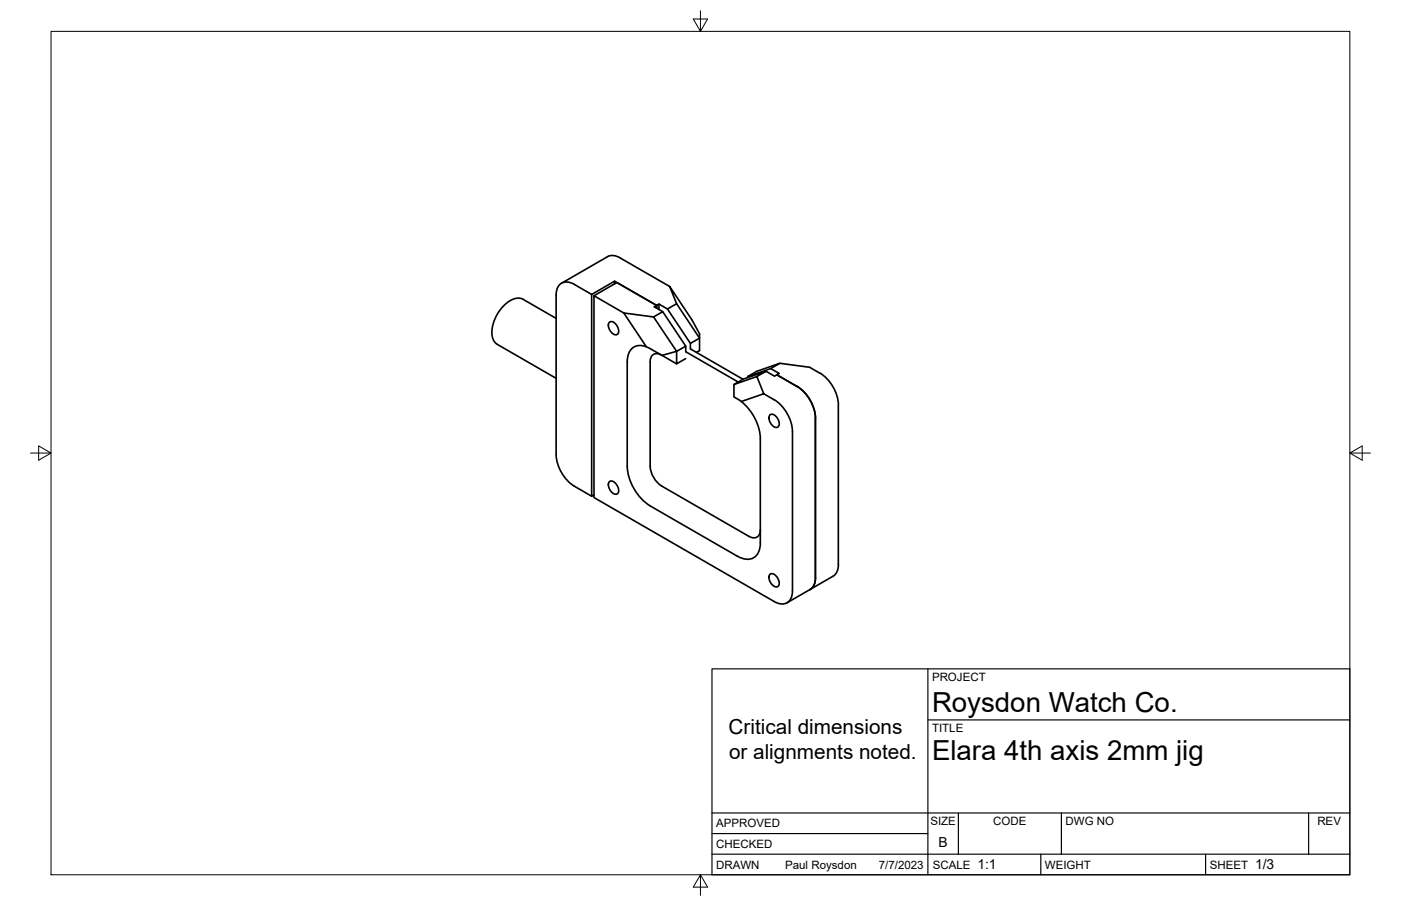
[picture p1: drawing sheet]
<svg xmlns="http://www.w3.org/2000/svg" width="432mm" height="279mm" viewBox="0 0 432 279" stroke-linecap="round" stroke-linejoin="round" font-family="sans-serif">
<!-- layer: Visible -->
<g fill="none" stroke="#000" stroke-width=".51">
<path d="M187.2 79.2l-14.1 8.2M187.2 79.2l1.6-.4 1.1 .2 1.3 .6M191.2 79.6l15.2 8.7M171.4 98.2l-10.1-5.9a5.3 5.3 0 0 0-6 1.9 11.2 11.2 0 0 0-3.4 10.4l.8 1.2 .6 .4 18.1 10.5M182.4 90.8v62.2l.7-.4M183.1 91.2l7-4.1 12.3 7.1v.8v-.8l-.7 .4 2.6 1.5M187.7 99.5a1.41 1.41 0 0 1 2.2 .6l.7 1.5a1.13 1.13 0 0 1-.4 1.6 1.13 1.13 0 0 1-1.5-.5l-.7-.8-.4-1.1zM189.4 86.7v.8M192.3 96.5l9.1 1.2 7.1 10.7-4.5 1.2M201.4 97.7l2.9-1.6 7 10.6-2.8 1.7v3.8l2.8-1.6M203.1 93.8v1.6M205.7 95.3l-2.6-1.5-.7 .4-13-7.5-7 4.1-5.3-3.1a3.4 3.4 0 0 0-4-.4 3.4 3.4 0 0 0-1.7 3.7v49.2a12.5 12.5 0 0 0 5.7 9.8l5.3 3"/>
<path d="M208.5 93.7l-2.8 1.6 7.1 10.6M199.2 106.9a4 4 0 0 0-5.8 3.5l-.1 33.4a15.7 15.7 0 0 0 7.1 12.2l26.9 15.5a4.2 4.2 0 0 0 6.7-1.9l.3-2.2v-32.1a15.9 15.9 0 0 0-5.8-11.5M199.2 106.9l-6.9-10.4-9.2-5.3v62.2l55.5 32.1a3.5 3.5 0 0 0 4 .4 3.5 3.5 0 0 0 1.6-3.7v-49.1a12.5 12.5 0 0 0-5.6-9.9M199.2 106.9l9.3 5.3M203.9 109.5a2.16 2.16 0 0 0-2.5-.2 2.16 2.16 0 0 0-1 2.3v32.1a7.8 7.8 0 0 0 3.5 6.2l26.9 15.5M211.3 106.7v1.8l16.2 9.3M214.7 108.7l.9-.6v-5.2l-2.3-4.1-6.9-10.5 2.1 5.4 7.1 10.6-2.8 1.6v1.7l16.2 9.4M226.2 118.6l7.1-2.5 2.1 5.3-6.9 2.4-2.3-1.4zM229 116.9l-2.8 1.7M233.3 116.1l2.8-1.6-7.1 2.4M236.1 114.5l2.6 1.5 .7-.4M239.4 115.6l.8-.4-2.7-1.5-7 2.4"/>
<path d="M239.4 115.6l6.3 3.6M240.3 112l-2.8 1.7M245.7 119.2a12.4 12.4 0 0 1 5.6 9.8v49.1l-.1 1.4-.4 1.2-1.1 1.1M252.7 115.1l-3.2-1.8-9.2-1.3-7 2.5-2.8 1.6v.3M252.7 115.1a12.5 12.5 0 0 1 5.7 9.8M235.4 121.4l3.2 1.9M237.2 128.1a1.41 1.41 0 0 1 2.2 .6l.7 1.5a1.13 1.13 0 0 1-.4 1.5 1.13 1.13 0 0 1-1.5-.4l-.7-.9-.5-1zM258.4 124.9v49.2M187.7 148.7a1.41 1.41 0 0 1 2.2 .6l.7 1.5a1.13 1.13 0 0 1-.4 1.5 1.13 1.13 0 0 1-1.5-.4l-.7-.9-.4-1zM234.4 163.3a2.16 2.16 0 0 1-1.1 2.3 2.16 2.16 0 0 1-2.5-.2M237.2 177.2a1.41 1.41 0 0 1 2.2 .6l.7 1.6a1.13 1.13 0 0 1-.4 1.5 1.13 1.13 0 0 1-1.5-.4l-.7-.9-.5-1zM256.7 177.7l-14.1 8.2"/>
<path d="M258.4 174.1l-.1 1.3-.5 1.2-1.1 1.1"/>
</g>
<!-- layer: Border -->
<path d="M15.7 9.7h400.3v260.1h-400.3zM215.9 3.3v6.4l-2.2-3.8h4.4l-2.2 3.8M9.4 139.7h6.3l-3.8-2.2v4.4l3.8-2.2M416 139.7l3.8 2.2v-4.4l-3.8 2.2h6.4M215.9 269.8l2.2 3.8h-4.4l2.2-3.8v6.3" fill="none" stroke="#000" stroke-width=".31"/>
<!-- layer: Titleblock -->
<path d="M219.4 206.3h196.6v63.5h-196.6zM286 206.3v63.5M286 222h130M219.4 257.1h66.6M219.4 250.7h196.6M295.4 250.7v12.7M327.1 250.7v12.7M403.3 250.7v12.7M219.4 263.4h196.6M320.8 263.4v6.4M371.6 263.4v6.4" fill="none" stroke="#000" stroke-width=".36"/>
<g font-size="8.5">
<text x="287.3" y="219.5">Roysdon Watch Co.</text>
<text x="287.3" y="234.5">Elara 4th axis 2mm jig</text>
</g>
<g font-size="6.4">
<text x="224.6" y="226.4">Critical dimensions</text>
<text x="224.7" y="234.1">or alignments noted.</text>
</g>
<g font-size="4.3">
<text x="289.3" y="261.2">B</text>
<text x="301.2" y="268.1">1:1</text>
<text x="386.8" y="268.1">1/3</text>
</g>
<g font-size="3.5">
<text x="287.3" y="210.1">PROJECT</text>
<text x="287.3" y="225.8">TITLE</text>
<text x="220.7" y="255.2">APPROVED</text>
<text x="286.7" y="254.5">SIZE</text>
<text x="306.1" y="254.5">CODE</text>
<text x="328.4" y="254.5">DWG NO</text>
<text x="406" y="254.5">REV</text>
<text x="220.7" y="261.5">CHECKED</text>
<text x="220.7" y="267.9">DRAWN</text>
<text x="242" y="267.9">Paul Roysdon</text>
<text x="270.9" y="267.9">7/7/2023</text>
<text x="287.5" y="267.9">SCALE</text>
<text x="322.1" y="267.9">WEIGHT</text>
<text x="372.9" y="267.9">SHEET</text>
</g>
</svg>
